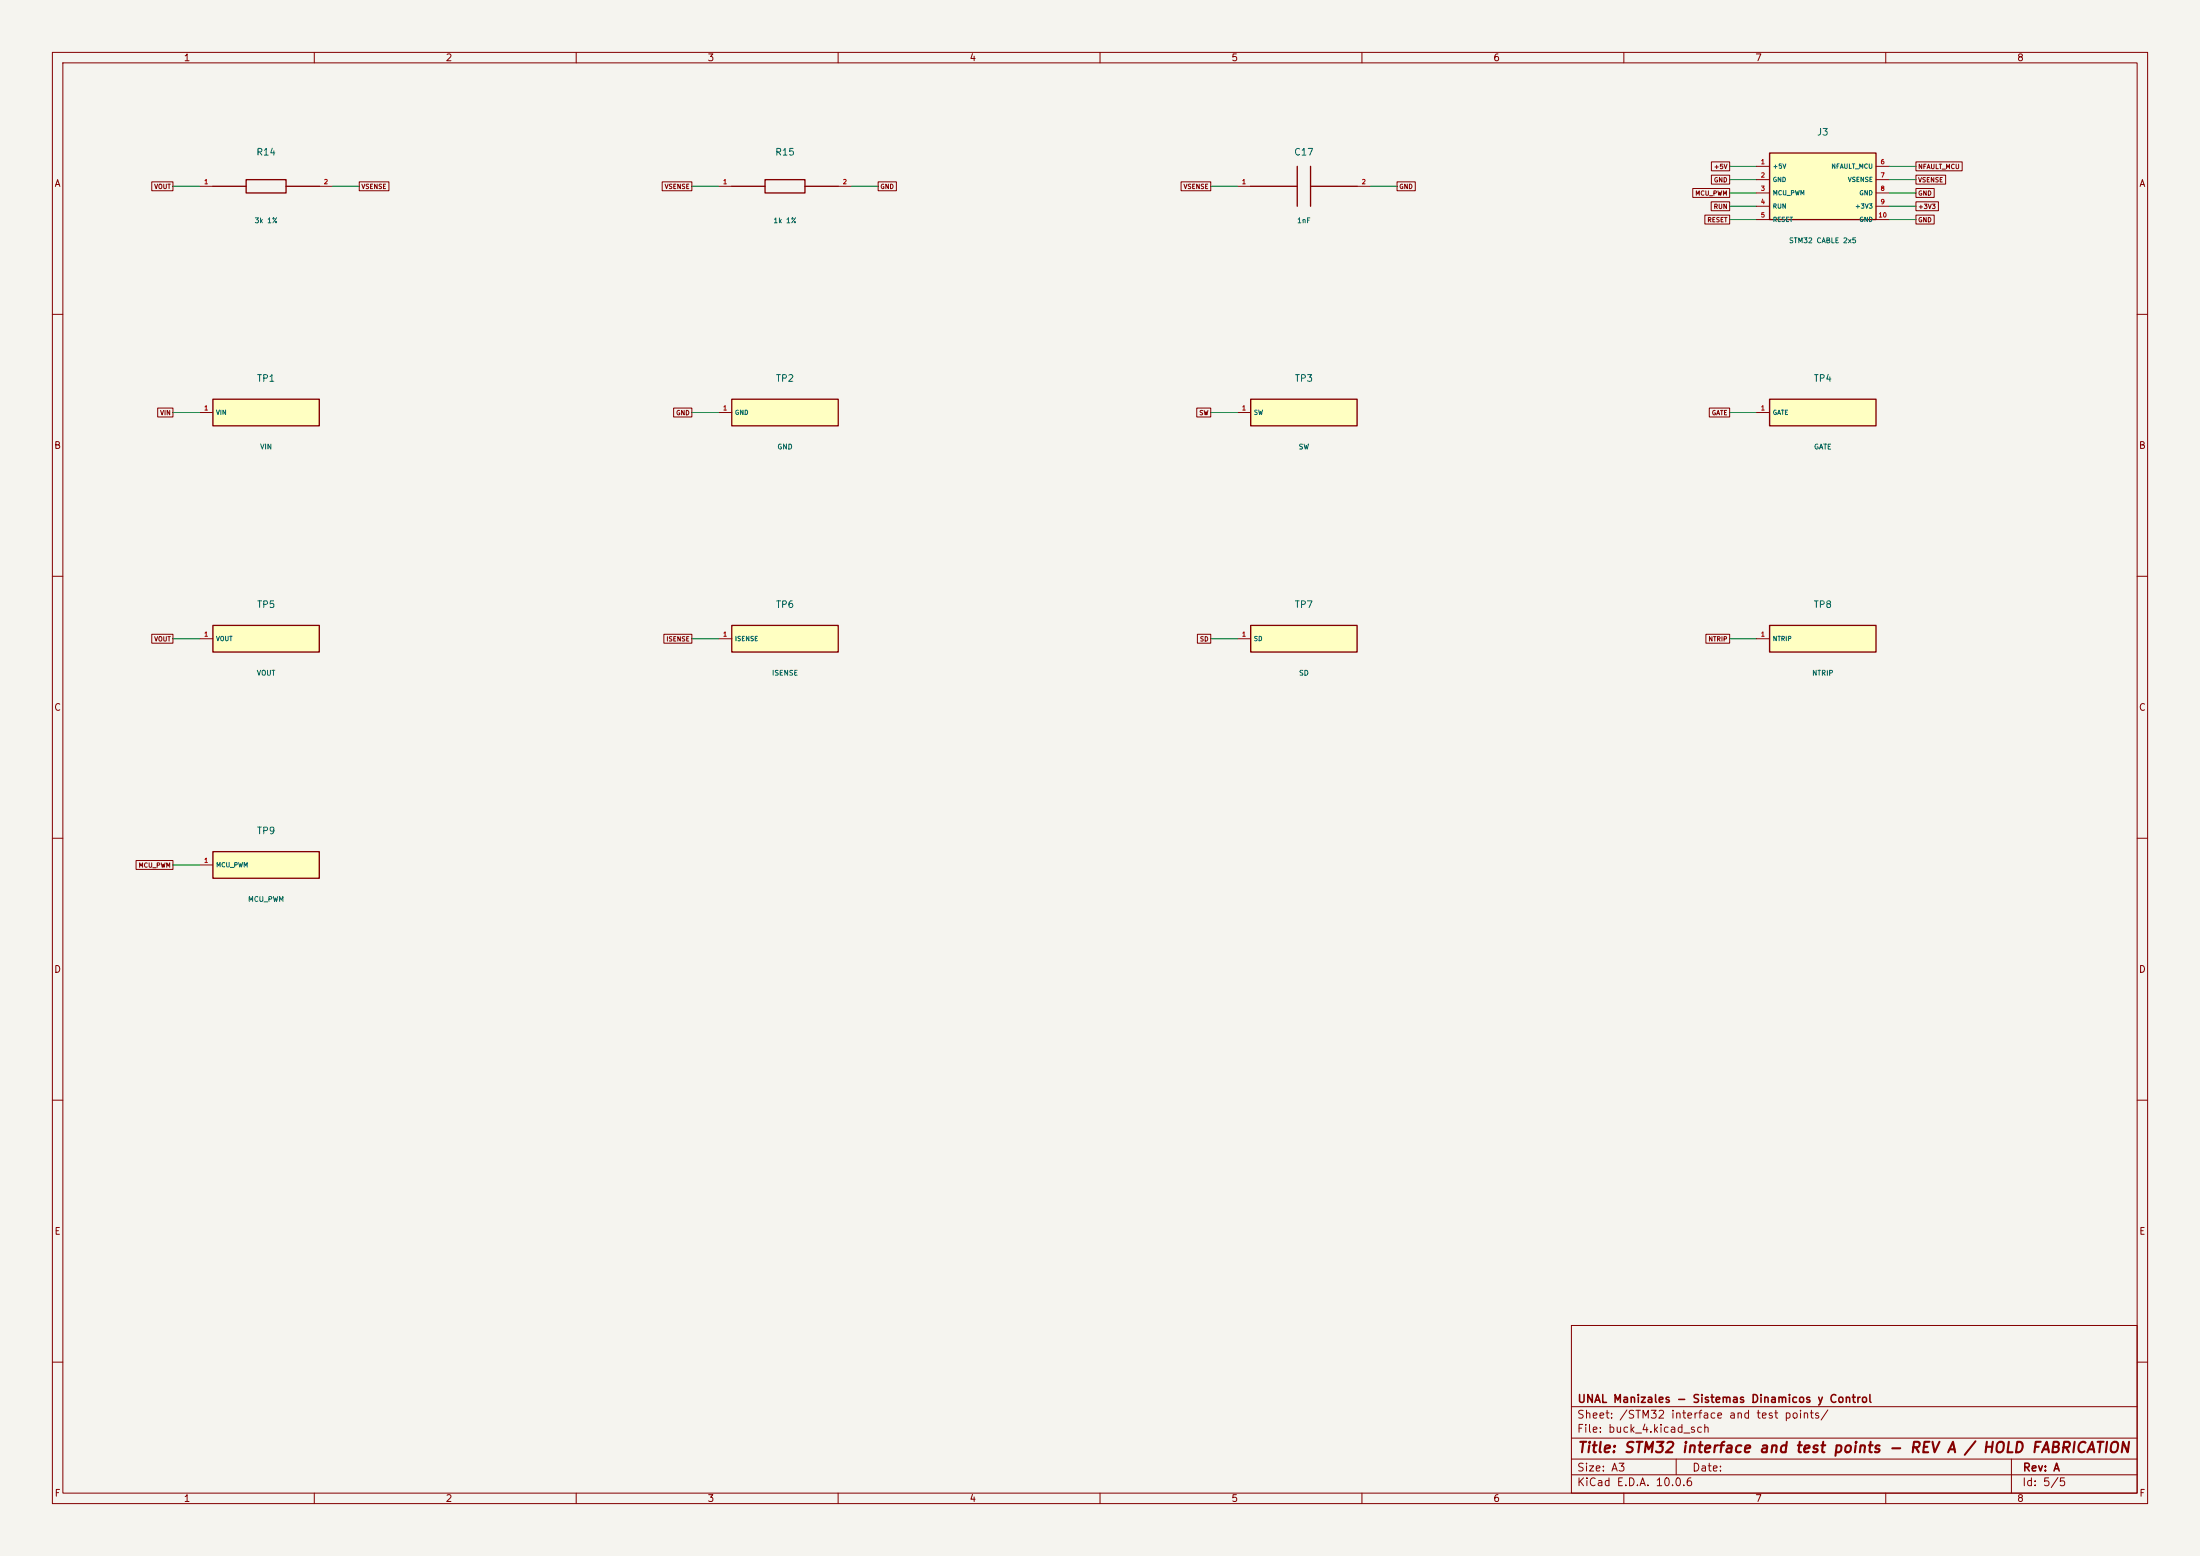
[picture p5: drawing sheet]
(kicad_sch (version 20250114) (generator "eeschema") (paper "A3") (title_block (title "STM32 interface and test points - REV A / HOLD FABRICATION") (rev "A") (company "UNAL Manizales - Sistemas Dinamicos y Control")) (lib_symbols (symbol "Buck:R14" (pin_names (offset .5)) (in_bom yes) (on_board yes)
   (property "Reference" "R" (at 0 5.54 0) (effects (font (size 1 1))))
   (property "Value" "3k 1%" (at 0 -5.54 0) (effects (font (size 1 1))))
   (symbol "R14_0_1" (polyline (pts (xy -10.16 0)(xy -3.81 0)) (stroke (width .254) (type default)) (fill (type none)))(polyline (pts (xy 3.81 0)(xy 10.16 0)) (stroke (width .254) (type default)) (fill (type none)))(rectangle (start -3.81 1.27) (end 3.81 -1.27) (stroke (width .254) (type default)) (fill (type none))))
   (symbol "R14_1_1" (pin passive line (at -12.7 0.0 0) (length 2.54) (name "~" (effects (font (size 0.85 0.85)))) (number "1" (effects (font (size 0.85 0.85)))))(pin passive line (at 12.7 0.0 180) (length 2.54) (name "~" (effects (font (size 0.85 0.85)))) (number "2" (effects (font (size 0.85 0.85)))))))(symbol "Buck:R15" (pin_names (offset .5)) (in_bom yes) (on_board yes)
   (property "Reference" "R" (at 0 5.54 0) (effects (font (size 1 1))))
   (property "Value" "1k 1%" (at 0 -5.54 0) (effects (font (size 1 1))))
   (symbol "R15_0_1" (polyline (pts (xy -10.16 0)(xy -3.81 0)) (stroke (width .254) (type default)) (fill (type none)))(polyline (pts (xy 3.81 0)(xy 10.16 0)) (stroke (width .254) (type default)) (fill (type none)))(rectangle (start -3.81 1.27) (end 3.81 -1.27) (stroke (width .254) (type default)) (fill (type none))))
   (symbol "R15_1_1" (pin passive line (at -12.7 0.0 0) (length 2.54) (name "~" (effects (font (size 0.85 0.85)))) (number "1" (effects (font (size 0.85 0.85)))))(pin passive line (at 12.7 0.0 180) (length 2.54) (name "~" (effects (font (size 0.85 0.85)))) (number "2" (effects (font (size 0.85 0.85)))))))(symbol "Buck:C17" (pin_names (offset .5)) (in_bom yes) (on_board yes)
   (property "Reference" "C" (at 0 5.54 0) (effects (font (size 1 1))))
   (property "Value" "1nF" (at 0 -5.54 0) (effects (font (size 1 1))))
   (symbol "C17_0_1" (polyline (pts (xy -10.16 0)(xy -1.27 0)) (stroke (width .254) (type default)) (fill (type none)))(polyline (pts (xy 1.27 0)(xy 10.16 0)) (stroke (width .254) (type default)) (fill (type none)))(polyline (pts (xy -1.27 -3.81)(xy -1.27 3.81)) (stroke (width .254) (type default)) (fill (type none)))(polyline (pts (xy 1.27 -3.81)(xy 1.27 3.81)) (stroke (width .254) (type default)) (fill (type none))))
   (symbol "C17_1_1" (pin passive line (at -12.7 0.0 0) (length 2.54) (name "~" (effects (font (size 0.85 0.85)))) (number "1" (effects (font (size 0.85 0.85)))))(pin passive line (at 12.7 0.0 180) (length 2.54) (name "~" (effects (font (size 0.85 0.85)))) (number "2" (effects (font (size 0.85 0.85)))))))(symbol "Buck:J3" (pin_names (offset .5)) (in_bom yes) (on_board yes)
   (property "Reference" "J" (at 0 9.35 0) (effects (font (size 1 1))))
   (property "Value" "STM32 CABLE 2x5" (at 0 -9.35 0) (effects (font (size 1 1))))
   (symbol "J3_0_1" (rectangle (start -10.16 6.35) (end 10.16 -6.35) (stroke (width .254) (type default)) (fill (type background))))
   (symbol "J3_1_1" (pin passive line (at -12.7 3.8099999999999996 0) (length 2.54) (name "+5V" (effects (font (size 0.85 0.85)))) (number "1" (effects (font (size 0.85 0.85)))))(pin passive line (at -12.7 1.2699999999999996 0) (length 2.54) (name "GND" (effects (font (size 0.85 0.85)))) (number "2" (effects (font (size 0.85 0.85)))))(pin passive line (at -12.7 -1.2700000000000005 0) (length 2.54) (name "MCU_PWM" (effects (font (size 0.85 0.85)))) (number "3" (effects (font (size 0.85 0.85)))))(pin passive line (at -12.7 -3.8100000000000005 0) (length 2.54) (name "RUN" (effects (font (size 0.85 0.85)))) (number "4" (effects (font (size 0.85 0.85)))))(pin passive line (at -12.7 -6.3500000000000005 0) (length 2.54) (name "RESET" (effects (font (size 0.85 0.85)))) (number "5" (effects (font (size 0.85 0.85)))))(pin passive line (at 12.7 3.8099999999999996 180) (length 2.54) (name "NFAULT_MCU" (effects (font (size 0.85 0.85)))) (number "6" (effects (font (size 0.85 0.85)))))(pin passive line (at 12.7 1.2699999999999996 180) (length 2.54) (name "VSENSE" (effects (font (size 0.85 0.85)))) (number "7" (effects (font (size 0.85 0.85)))))(pin passive line (at 12.7 -1.2700000000000005 180) (length 2.54) (name "GND" (effects (font (size 0.85 0.85)))) (number "8" (effects (font (size 0.85 0.85)))))(pin passive line (at 12.7 -3.8100000000000005 180) (length 2.54) (name "+3V3" (effects (font (size 0.85 0.85)))) (number "9" (effects (font (size 0.85 0.85)))))(pin passive line (at 12.7 -6.3500000000000005 180) (length 2.54) (name "GND" (effects (font (size 0.85 0.85)))) (number "10" (effects (font (size 0.85 0.85)))))))(symbol "Buck:TP1" (pin_names (offset .5)) (in_bom yes) (on_board yes)
   (property "Reference" "T" (at 0 5.54 0) (effects (font (size 1 1))))
   (property "Value" "VIN" (at 0 -5.54 0) (effects (font (size 1 1))))
   (symbol "TP1_0_1" (rectangle (start -10.16 2.54) (end 10.16 -2.54) (stroke (width .254) (type default)) (fill (type background))))
   (symbol "TP1_1_1" (pin passive line (at -12.7 0.0 0) (length 2.54) (name "VIN" (effects (font (size 0.85 0.85)))) (number "1" (effects (font (size 0.85 0.85)))))))(symbol "Buck:TP2" (pin_names (offset .5)) (in_bom yes) (on_board yes)
   (property "Reference" "T" (at 0 5.54 0) (effects (font (size 1 1))))
   (property "Value" "GND" (at 0 -5.54 0) (effects (font (size 1 1))))
   (symbol "TP2_0_1" (rectangle (start -10.16 2.54) (end 10.16 -2.54) (stroke (width .254) (type default)) (fill (type background))))
   (symbol "TP2_1_1" (pin passive line (at -12.7 0.0 0) (length 2.54) (name "GND" (effects (font (size 0.85 0.85)))) (number "1" (effects (font (size 0.85 0.85)))))))(symbol "Buck:TP3" (pin_names (offset .5)) (in_bom yes) (on_board yes)
   (property "Reference" "T" (at 0 5.54 0) (effects (font (size 1 1))))
   (property "Value" "SW" (at 0 -5.54 0) (effects (font (size 1 1))))
   (symbol "TP3_0_1" (rectangle (start -10.16 2.54) (end 10.16 -2.54) (stroke (width .254) (type default)) (fill (type background))))
   (symbol "TP3_1_1" (pin passive line (at -12.7 0.0 0) (length 2.54) (name "SW" (effects (font (size 0.85 0.85)))) (number "1" (effects (font (size 0.85 0.85)))))))(symbol "Buck:TP4" (pin_names (offset .5)) (in_bom yes) (on_board yes)
   (property "Reference" "T" (at 0 5.54 0) (effects (font (size 1 1))))
   (property "Value" "GATE" (at 0 -5.54 0) (effects (font (size 1 1))))
   (symbol "TP4_0_1" (rectangle (start -10.16 2.54) (end 10.16 -2.54) (stroke (width .254) (type default)) (fill (type background))))
   (symbol "TP4_1_1" (pin passive line (at -12.7 0.0 0) (length 2.54) (name "GATE" (effects (font (size 0.85 0.85)))) (number "1" (effects (font (size 0.85 0.85)))))))(symbol "Buck:TP5" (pin_names (offset .5)) (in_bom yes) (on_board yes)
   (property "Reference" "T" (at 0 5.54 0) (effects (font (size 1 1))))
   (property "Value" "VOUT" (at 0 -5.54 0) (effects (font (size 1 1))))
   (symbol "TP5_0_1" (rectangle (start -10.16 2.54) (end 10.16 -2.54) (stroke (width .254) (type default)) (fill (type background))))
   (symbol "TP5_1_1" (pin passive line (at -12.7 0.0 0) (length 2.54) (name "VOUT" (effects (font (size 0.85 0.85)))) (number "1" (effects (font (size 0.85 0.85)))))))(symbol "Buck:TP6" (pin_names (offset .5)) (in_bom yes) (on_board yes)
   (property "Reference" "T" (at 0 5.54 0) (effects (font (size 1 1))))
   (property "Value" "ISENSE" (at 0 -5.54 0) (effects (font (size 1 1))))
   (symbol "TP6_0_1" (rectangle (start -10.16 2.54) (end 10.16 -2.54) (stroke (width .254) (type default)) (fill (type background))))
   (symbol "TP6_1_1" (pin passive line (at -12.7 0.0 0) (length 2.54) (name "ISENSE" (effects (font (size 0.85 0.85)))) (number "1" (effects (font (size 0.85 0.85)))))))(symbol "Buck:TP7" (pin_names (offset .5)) (in_bom yes) (on_board yes)
   (property "Reference" "T" (at 0 5.54 0) (effects (font (size 1 1))))
   (property "Value" "SD" (at 0 -5.54 0) (effects (font (size 1 1))))
   (symbol "TP7_0_1" (rectangle (start -10.16 2.54) (end 10.16 -2.54) (stroke (width .254) (type default)) (fill (type background))))
   (symbol "TP7_1_1" (pin passive line (at -12.7 0.0 0) (length 2.54) (name "SD" (effects (font (size 0.85 0.85)))) (number "1" (effects (font (size 0.85 0.85)))))))(symbol "Buck:TP8" (pin_names (offset .5)) (in_bom yes) (on_board yes)
   (property "Reference" "T" (at 0 5.54 0) (effects (font (size 1 1))))
   (property "Value" "NTRIP" (at 0 -5.54 0) (effects (font (size 1 1))))
   (symbol "TP8_0_1" (rectangle (start -10.16 2.54) (end 10.16 -2.54) (stroke (width .254) (type default)) (fill (type background))))
   (symbol "TP8_1_1" (pin passive line (at -12.7 0.0 0) (length 2.54) (name "NTRIP" (effects (font (size 0.85 0.85)))) (number "1" (effects (font (size 0.85 0.85)))))))(symbol "Buck:TP9" (pin_names (offset .5)) (in_bom yes) (on_board yes)
   (property "Reference" "T" (at 0 5.54 0) (effects (font (size 1 1))))
   (property "Value" "MCU_PWM" (at 0 -5.54 0) (effects (font (size 1 1))))
   (symbol "TP9_0_1" (rectangle (start -10.16 2.54) (end 10.16 -2.54) (stroke (width .254) (type default)) (fill (type background))))
   (symbol "TP9_1_1" (pin passive line (at -12.7 0.0 0) (length 2.54) (name "MCU_PWM" (effects (font (size 0.85 0.85)))) (number "1" (effects (font (size 0.85 0.85)))))))) (symbol (lib_id "Buck:R14") (at 50.8 35.56 0) (unit 1) (in_bom yes) (on_board yes) (dnp no)
    (property "Reference" "R14" (at 50.8 29.020000000000003 0) (effects (font (size 1.27 1.27))))
    (property "Value" "3k 1%" (at 50.8 42.1 0) (effects (font (size 0.95 0.95))))
    (property "Footprint" "Resistor_THT:R_Axial_DIN0207_L6.3mm_D2.5mm_P7.62mm_Horizontal" (at 50.8 35.56 0) (effects (font (size 1 1)) (hide yes))))(wire (pts (xy 38.099999999999994 35.56) (xy 33.019999999999996 35.56)) (stroke (width 0) (type default)))(global_label "VOUT" (shape passive) (at 33.019999999999996 35.56 180) (effects (font (size .85 .85)) (justify right)))(wire (pts (xy 63.5 35.56) (xy 68.58 35.56)) (stroke (width 0) (type default)))(global_label "VSENSE" (shape passive) (at 68.58 35.56 0) (effects (font (size .85 .85)) (justify left)))(symbol (lib_id "Buck:R15") (at 149.86 35.56 0) (unit 1) (in_bom yes) (on_board yes) (dnp no)
    (property "Reference" "R15" (at 149.86 29.020000000000003 0) (effects (font (size 1.27 1.27))))
    (property "Value" "1k 1%" (at 149.86 42.1 0) (effects (font (size 0.95 0.95))))
    (property "Footprint" "Resistor_THT:R_Axial_DIN0207_L6.3mm_D2.5mm_P7.62mm_Horizontal" (at 149.86 35.56 0) (effects (font (size 1 1)) (hide yes))))(wire (pts (xy 137.16000000000003 35.56) (xy 132.08 35.56)) (stroke (width 0) (type default)))(global_label "VSENSE" (shape passive) (at 132.08 35.56 180) (effects (font (size .85 .85)) (justify right)))(wire (pts (xy 162.56 35.56) (xy 167.64000000000001 35.56)) (stroke (width 0) (type default)))(global_label "GND" (shape passive) (at 167.64000000000001 35.56 0) (effects (font (size .85 .85)) (justify left)))(symbol (lib_id "Buck:C17") (at 248.92000000000002 35.56 0) (unit 1) (in_bom yes) (on_board yes) (dnp no)
    (property "Reference" "C17" (at 248.92000000000002 29.020000000000003 0) (effects (font (size 1.27 1.27))))
    (property "Value" "1nF" (at 248.92000000000002 42.1 0) (effects (font (size 0.95 0.95))))
    (property "Footprint" "Capacitor_THT:C_Disc_D5.0mm_W2.5mm_P5.00mm" (at 248.92000000000002 35.56 0) (effects (font (size 1 1)) (hide yes))))(wire (pts (xy 236.22000000000003 35.56) (xy 231.14000000000001 35.56)) (stroke (width 0) (type default)))(global_label "VSENSE" (shape passive) (at 231.14000000000001 35.56 180) (effects (font (size .85 .85)) (justify right)))(wire (pts (xy 261.62 35.56) (xy 266.7 35.56)) (stroke (width 0) (type default)))(global_label "GND" (shape passive) (at 266.7 35.56 0) (effects (font (size .85 .85)) (justify left)))(symbol (lib_id "Buck:J3") (at 347.98 35.56 0) (unit 1) (in_bom yes) (on_board yes) (dnp no)
    (property "Reference" "J3" (at 347.98 25.21 0) (effects (font (size 1.27 1.27))))
    (property "Value" "STM32 CABLE 2x5" (at 347.98 45.910000000000004 0) (effects (font (size 0.95 0.95))))
    (property "Footprint" "Connector_PinHeader_2.54mm:PinHeader_2x05_P2.54mm_Vertical" (at 347.98 35.56 0) (effects (font (size 1 1)) (hide yes))))(wire (pts (xy 335.28000000000003 31.750000000000004) (xy 330.20000000000005 31.750000000000004)) (stroke (width 0) (type default)))(global_label "+5V" (shape passive) (at 330.20000000000005 31.750000000000004 180) (effects (font (size .85 .85)) (justify right)))(wire (pts (xy 335.28000000000003 34.290000000000006) (xy 330.20000000000005 34.290000000000006)) (stroke (width 0) (type default)))(global_label "GND" (shape passive) (at 330.20000000000005 34.290000000000006 180) (effects (font (size .85 .85)) (justify right)))(wire (pts (xy 335.28000000000003 36.830000000000005) (xy 330.20000000000005 36.830000000000005)) (stroke (width 0) (type default)))(global_label "MCU_PWM" (shape passive) (at 330.20000000000005 36.830000000000005 180) (effects (font (size .85 .85)) (justify right)))(wire (pts (xy 335.28000000000003 39.370000000000005) (xy 330.20000000000005 39.370000000000005)) (stroke (width 0) (type default)))(global_label "RUN" (shape passive) (at 330.20000000000005 39.370000000000005 180) (effects (font (size .85 .85)) (justify right)))(wire (pts (xy 335.28000000000003 41.910000000000004) (xy 330.20000000000005 41.910000000000004)) (stroke (width 0) (type default)))(global_label "RESET" (shape passive) (at 330.20000000000005 41.910000000000004 180) (effects (font (size .85 .85)) (justify right)))(wire (pts (xy 360.68 31.750000000000004) (xy 365.76 31.750000000000004)) (stroke (width 0) (type default)))(global_label "NFAULT_MCU" (shape passive) (at 365.76 31.750000000000004 0) (effects (font (size .85 .85)) (justify left)))(wire (pts (xy 360.68 34.290000000000006) (xy 365.76 34.290000000000006)) (stroke (width 0) (type default)))(global_label "VSENSE" (shape passive) (at 365.76 34.290000000000006 0) (effects (font (size .85 .85)) (justify left)))(wire (pts (xy 360.68 36.830000000000005) (xy 365.76 36.830000000000005)) (stroke (width 0) (type default)))(global_label "GND" (shape passive) (at 365.76 36.830000000000005 0) (effects (font (size .85 .85)) (justify left)))(wire (pts (xy 360.68 39.370000000000005) (xy 365.76 39.370000000000005)) (stroke (width 0) (type default)))(global_label "+3V3" (shape passive) (at 365.76 39.370000000000005 0) (effects (font (size .85 .85)) (justify left)))(wire (pts (xy 360.68 41.910000000000004) (xy 365.76 41.910000000000004)) (stroke (width 0) (type default)))(global_label "GND" (shape passive) (at 365.76 41.910000000000004 0) (effects (font (size .85 .85)) (justify left)))(symbol (lib_id "Buck:TP1") (at 50.8 78.74000000000001 0) (unit 1) (in_bom yes) (on_board yes) (dnp no)
    (property "Reference" "TP1" (at 50.8 72.2 0) (effects (font (size 1.27 1.27))))
    (property "Value" "VIN" (at 50.8 85.28000000000002 0) (effects (font (size 0.95 0.95))))
    (property "Footprint" "TestPoint:TestPoint_THTPad_D2.0mm_Drill1.0mm" (at 50.8 78.74000000000001 0) (effects (font (size 1 1)) (hide yes))))(wire (pts (xy 38.099999999999994 78.74000000000001) (xy 33.019999999999996 78.74000000000001)) (stroke (width 0) (type default)))(global_label "VIN" (shape passive) (at 33.019999999999996 78.74000000000001 180) (effects (font (size .85 .85)) (justify right)))(symbol (lib_id "Buck:TP2") (at 149.86 78.74000000000001 0) (unit 1) (in_bom yes) (on_board yes) (dnp no)
    (property "Reference" "TP2" (at 149.86 72.2 0) (effects (font (size 1.27 1.27))))
    (property "Value" "GND" (at 149.86 85.28000000000002 0) (effects (font (size 0.95 0.95))))
    (property "Footprint" "TestPoint:TestPoint_THTPad_D2.0mm_Drill1.0mm" (at 149.86 78.74000000000001 0) (effects (font (size 1 1)) (hide yes))))(wire (pts (xy 137.16000000000003 78.74000000000001) (xy 132.08 78.74000000000001)) (stroke (width 0) (type default)))(global_label "GND" (shape passive) (at 132.08 78.74000000000001 180) (effects (font (size .85 .85)) (justify right)))(symbol (lib_id "Buck:TP3") (at 248.92000000000002 78.74000000000001 0) (unit 1) (in_bom yes) (on_board yes) (dnp no)
    (property "Reference" "TP3" (at 248.92000000000002 72.2 0) (effects (font (size 1.27 1.27))))
    (property "Value" "SW" (at 248.92000000000002 85.28000000000002 0) (effects (font (size 0.95 0.95))))
    (property "Footprint" "TestPoint:TestPoint_THTPad_D2.0mm_Drill1.0mm" (at 248.92000000000002 78.74000000000001 0) (effects (font (size 1 1)) (hide yes))))(wire (pts (xy 236.22000000000003 78.74000000000001) (xy 231.14000000000001 78.74000000000001)) (stroke (width 0) (type default)))(global_label "SW" (shape passive) (at 231.14000000000001 78.74000000000001 180) (effects (font (size .85 .85)) (justify right)))(symbol (lib_id "Buck:TP4") (at 347.98 78.74000000000001 0) (unit 1) (in_bom yes) (on_board yes) (dnp no)
    (property "Reference" "TP4" (at 347.98 72.2 0) (effects (font (size 1.27 1.27))))
    (property "Value" "GATE" (at 347.98 85.28000000000002 0) (effects (font (size 0.95 0.95))))
    (property "Footprint" "TestPoint:TestPoint_THTPad_D2.0mm_Drill1.0mm" (at 347.98 78.74000000000001 0) (effects (font (size 1 1)) (hide yes))))(wire (pts (xy 335.28000000000003 78.74000000000001) (xy 330.20000000000005 78.74000000000001)) (stroke (width 0) (type default)))(global_label "GATE" (shape passive) (at 330.20000000000005 78.74000000000001 180) (effects (font (size .85 .85)) (justify right)))(symbol (lib_id "Buck:TP5") (at 50.8 121.92 0) (unit 1) (in_bom yes) (on_board yes) (dnp no)
    (property "Reference" "TP5" (at 50.8 115.38 0) (effects (font (size 1.27 1.27))))
    (property "Value" "VOUT" (at 50.8 128.46 0) (effects (font (size 0.95 0.95))))
    (property "Footprint" "TestPoint:TestPoint_THTPad_D2.0mm_Drill1.0mm" (at 50.8 121.92 0) (effects (font (size 1 1)) (hide yes))))(wire (pts (xy 38.099999999999994 121.92) (xy 33.019999999999996 121.92)) (stroke (width 0) (type default)))(global_label "VOUT" (shape passive) (at 33.019999999999996 121.92 180) (effects (font (size .85 .85)) (justify right)))(symbol (lib_id "Buck:TP6") (at 149.86 121.92 0) (unit 1) (in_bom yes) (on_board yes) (dnp no)
    (property "Reference" "TP6" (at 149.86 115.38 0) (effects (font (size 1.27 1.27))))
    (property "Value" "ISENSE" (at 149.86 128.46 0) (effects (font (size 0.95 0.95))))
    (property "Footprint" "TestPoint:TestPoint_THTPad_D2.0mm_Drill1.0mm" (at 149.86 121.92 0) (effects (font (size 1 1)) (hide yes))))(wire (pts (xy 137.16000000000003 121.92) (xy 132.08 121.92)) (stroke (width 0) (type default)))(global_label "ISENSE" (shape passive) (at 132.08 121.92 180) (effects (font (size .85 .85)) (justify right)))(symbol (lib_id "Buck:TP7") (at 248.92000000000002 121.92 0) (unit 1) (in_bom yes) (on_board yes) (dnp no)
    (property "Reference" "TP7" (at 248.92000000000002 115.38 0) (effects (font (size 1.27 1.27))))
    (property "Value" "SD" (at 248.92000000000002 128.46 0) (effects (font (size 0.95 0.95))))
    (property "Footprint" "TestPoint:TestPoint_THTPad_D2.0mm_Drill1.0mm" (at 248.92000000000002 121.92 0) (effects (font (size 1 1)) (hide yes))))(wire (pts (xy 236.22000000000003 121.92) (xy 231.14000000000001 121.92)) (stroke (width 0) (type default)))(global_label "SD" (shape passive) (at 231.14000000000001 121.92 180) (effects (font (size .85 .85)) (justify right)))(symbol (lib_id "Buck:TP8") (at 347.98 121.92 0) (unit 1) (in_bom yes) (on_board yes) (dnp no)
    (property "Reference" "TP8" (at 347.98 115.38 0) (effects (font (size 1.27 1.27))))
    (property "Value" "NTRIP" (at 347.98 128.46 0) (effects (font (size 0.95 0.95))))
    (property "Footprint" "TestPoint:TestPoint_THTPad_D2.0mm_Drill1.0mm" (at 347.98 121.92 0) (effects (font (size 1 1)) (hide yes))))(wire (pts (xy 335.28000000000003 121.92) (xy 330.20000000000005 121.92)) (stroke (width 0) (type default)))(global_label "NTRIP" (shape passive) (at 330.20000000000005 121.92 180) (effects (font (size .85 .85)) (justify right)))(symbol (lib_id "Buck:TP9") (at 50.8 165.1 0) (unit 1) (in_bom yes) (on_board yes) (dnp no)
    (property "Reference" "TP9" (at 50.8 158.56 0) (effects (font (size 1.27 1.27))))
    (property "Value" "MCU_PWM" (at 50.8 171.64 0) (effects (font (size 0.95 0.95))))
    (property "Footprint" "TestPoint:TestPoint_THTPad_D2.0mm_Drill1.0mm" (at 50.8 165.1 0) (effects (font (size 1 1)) (hide yes))))(wire (pts (xy 38.099999999999994 165.1) (xy 33.019999999999996 165.1)) (stroke (width 0) (type default)))(global_label "MCU_PWM" (shape passive) (at 33.019999999999996 165.1 180) (effects (font (size .85 .85)) (justify right))))
